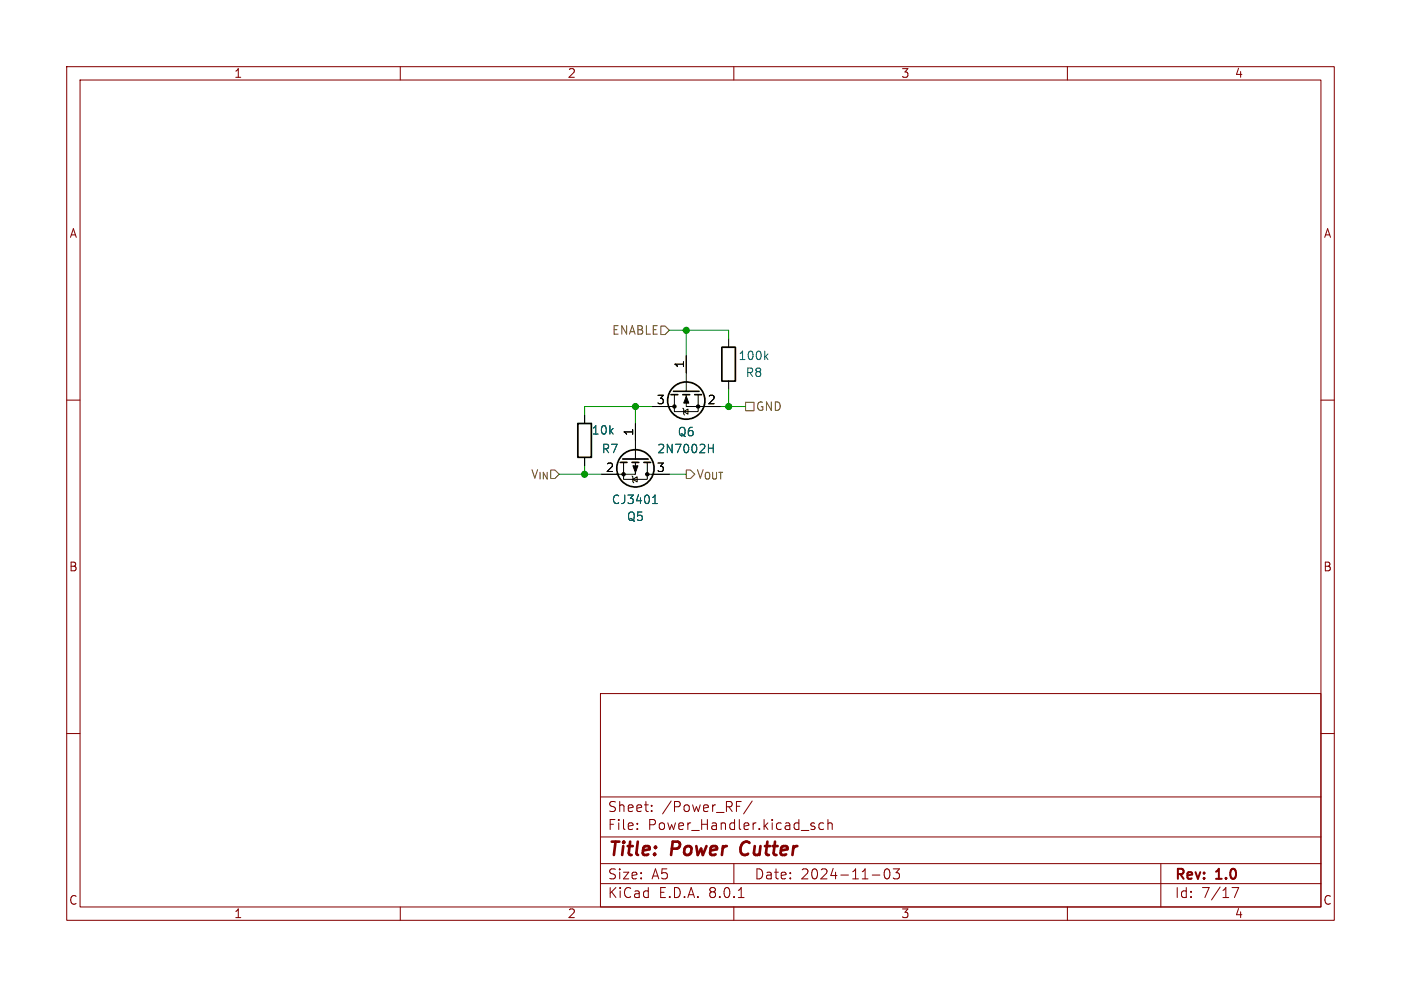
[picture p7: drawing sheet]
<svg xmlns="http://www.w3.org/2000/svg" width="210mm" height="148mm" viewBox="0 0 210 148" stroke-linecap="round" stroke-linejoin="round" font-family="sans-serif">
<g fill="none" stroke="#840000" stroke-width=".15">
<path d="M10 10h190v128h-190zM12 12h186v124h-186zM60 10v2M110 10v2M160 10v2M10 60h2M198 60h2M10 110h2M90 104h108v32h-108zM90 119.5h108M198 110h2M60 136v2"/>
<path d="M90 132.5h108M90 129.5h108M90 125.5h108M95.5 124.2v.2M95.5 123.5v.1M97.7 121.5v.2M97.7 120.8v.1M110 136v2M110 129.5v3M110.4 120.2h.7M110.7 134.6h.8M112.8 120.1l-1.3 1.9"/>
<path d="M121.8 123.9l.3 .1 .1 .2-.2 .2h-.3M121.8 123.4l.3 .1M123.5 123.5l-.5-.1-.2 .3v.4l.1 .2h.6M124.1 123.5a.37 .37 0 0 1 .7 .1v.8M124.1 122.9v1.5M130.8 131.2h1.1M132.7 130.4l.3-.1a.94 .94 0 0 1 0 1.5h-.1a.91 .91 0 0 1-.2-1.4zM133.9 130.3h.9l-.5 .6a.41 .41 0 0 1 .5 .2v.4l-.1 .2-.6 .1-.2-.2M160 136v2M174 129.5v6.5M184.7 133.1h1l-.7 1.5"/>
</g>
<path d="M111.3 126.5a1.27 1.27 0 0 0 0 1.6" fill="none" stroke="#840000" stroke-width=".4"/>
<g fill="none" stroke="#000" stroke-width=".15">
<path d="M101.1 59.2v2.5h3.5v-2.5M102.9 59.2v1.8h5M102.9 53.3v5.4M109.2 50.8v1.3M109.2 57.2v1.2M87.6 62.2v1.3M87.6 68.6v1.3M93.5 69.3v2.6h3.5v-2.6M94.7 71.4l.2 .1v.8l.1 .1M94.9 71.9l.6-.4v.8zM95.2 69.3v1.8h-5M95.2 63.5v5.3"/>
<path d="M97 71.1h3.3M97.8 61h3.3M102.4 61.2l.1 .1v.8l.1 .1M102.5 61.7l.6-.4v.8z"/>
</g>
<g fill="none" stroke="#000" stroke-width=".25">
<path d="M100.6 59.2h1M101 58.7h3.8M102.4 59.2h1M104.1 59.2h1.1M108.2 52.1h2v5.1h-2zM86.6 63.5h2v5.1h-2zM93 69.3h1M93.3 68.8h3.9M94.7 69.3h1.1M96.5 69.3h1"/>
<circle cx="95.2" cy="70.2" r="2.79"/>
<circle cx="102.9" cy="60.1" r="2.79"/>
</g>
<g fill="#000" stroke="#000" stroke-width=".15">
<path d="M102.9 59.4l.4 1.1h-.8zM94.9 69.9h.7l-.4 1z"/>
<circle cx="93.5" cy="71.1" r=".25"/>
<circle cx="97" cy="71.1" r=".25"/>
<circle cx="101.1" cy="61" r=".25"/>
<circle cx="104.6" cy="61" r=".25"/>
</g>
<path d="M114.8 53.4l.3 .5M115.1 53.1l-.5 .5M97.8 75.5h.7M97.9 74.5l.3-.3v1.3M106.2 67.2h.7M106.9 66.6v1.3" fill="none" stroke="#006464" stroke-width=".15"/>
<path d="M99.1 48.9h.6l.6 .6-.6 .7h-.6zM102.9 70.5h.6l.6 .6-.6 .7h-.6zM111.8 60.3h1.2v1.3h-1.2z" fill="none" stroke="#725600" stroke-width=".15"/>
<path d="M100.3 49.5h8.9v1.3M102.9 49.5v3.8M109.2 58.4v2.6M83.8 71.1h6.4M87.6 69.9v1.2M95.2 61v2.5M97.8 61h-10.2v1.2M100.3 71.1h2.6M107.9 61h3.9" fill="none" stroke="#009600" stroke-width=".15"/>
<g fill="#009600" stroke="#009600" stroke-width=".15">
<circle cx="95.2" cy="61" r=".46"/>
<circle cx="109.2" cy="61" r=".46"/>
<circle cx="102.9" cy="49.5" r=".46"/>
<circle cx="87.6" cy="71.1" r=".46"/>
</g>
<g font-size="2.8" fill="#840000">
<text x="91" y="128.9">Title:</text>
<text x="100.7" y="128.9">Power</text>
<text x="111.8" y="128.9">Cutter</text>
</g>
<g font-size="2.1" fill="#840000">
<text x="91" y="124.7">File:</text>
<text x="91" y="122">Sheet:</text>
<text x="97.1" y="124.7">Power_Handler.kicad_sch</text>
<text x="99.2" y="122">/Power_RF/</text>
<text x="91" y="134.9">KiCad</text>
<text x="91" y="132.1">Size:</text>
<text x="97.7" y="132.1">A5</text>
<text x="98.7" y="134.9">E.D.A.</text>
<text x="106.3" y="134.9">8.0.1</text>
<text x="113" y="132.1">Date:</text>
<text x="120" y="132.1">2024-11-03</text>
<text x="176" y="132.3">Rev:</text>
<text x="176" y="134.9">Id:</text>
<text x="180.1" y="134.9">7/17</text>
<text x="182.4" y="132.3">1.0</text>
</g>
<g font-size="1.8" fill="#840000">
<text x="35" y="11.9">1</text>
<text x="85" y="11.9">2</text>
<text x="135" y="11.9">3</text>
<text x="185" y="11.9">4</text>
<text x="10.3" y="35.9">A</text>
<text x="198.4" y="35.9">A</text>
<text x="10.3" y="85.9">B</text>
<text x="198.3" y="85.9">B</text>
<text x="10.3" y="135.9">C</text>
<text x="35" y="137.9">1</text>
<text x="85" y="137.9">2</text>
<text x="135" y="137.9">3</text>
<text x="185" y="137.9">4</text>
<text x="198.3" y="135.9">C</text>
</g>
<g font-size="1.8" fill="#725600">
<text x="91.7" y="50.4">ENABLE</text>
<text x="113.2" y="61.8">GND</text>
<text x="79.5" y="72">V_{IN}</text>
<text x="104.3" y="72">V_{OUT}</text>
</g>
<g font-size="1.8">
<text x="102.6" y="55.3" transform="rotate(-90 102.6 55.3)">1</text>
<text x="95" y="65.5" transform="rotate(-90 95 65.5)">1</text>
<text x="98.4" y="60.7">3</text>
<text x="106" y="60.7">2</text>
<text x="90.7" y="70.9">2</text>
<text x="98.4" y="70.9">3</text>
</g>
<g font-size="1.8" fill="#006464">
<text x="110.6" y="54.2">100k</text>
<text x="111.7" y="56.7">R8</text>
<text x="88.6" y="65.4">10k</text>
<text x="101.5" y="65.6">Q6</text>
<text x="90.1" y="68.2">R7</text>
<text x="98.4" y="68.2">2N7002H</text>
<text x="91.6" y="75.8">CJ3401</text>
<text x="93.9" y="78.3">Q5</text>
</g>
</svg>
